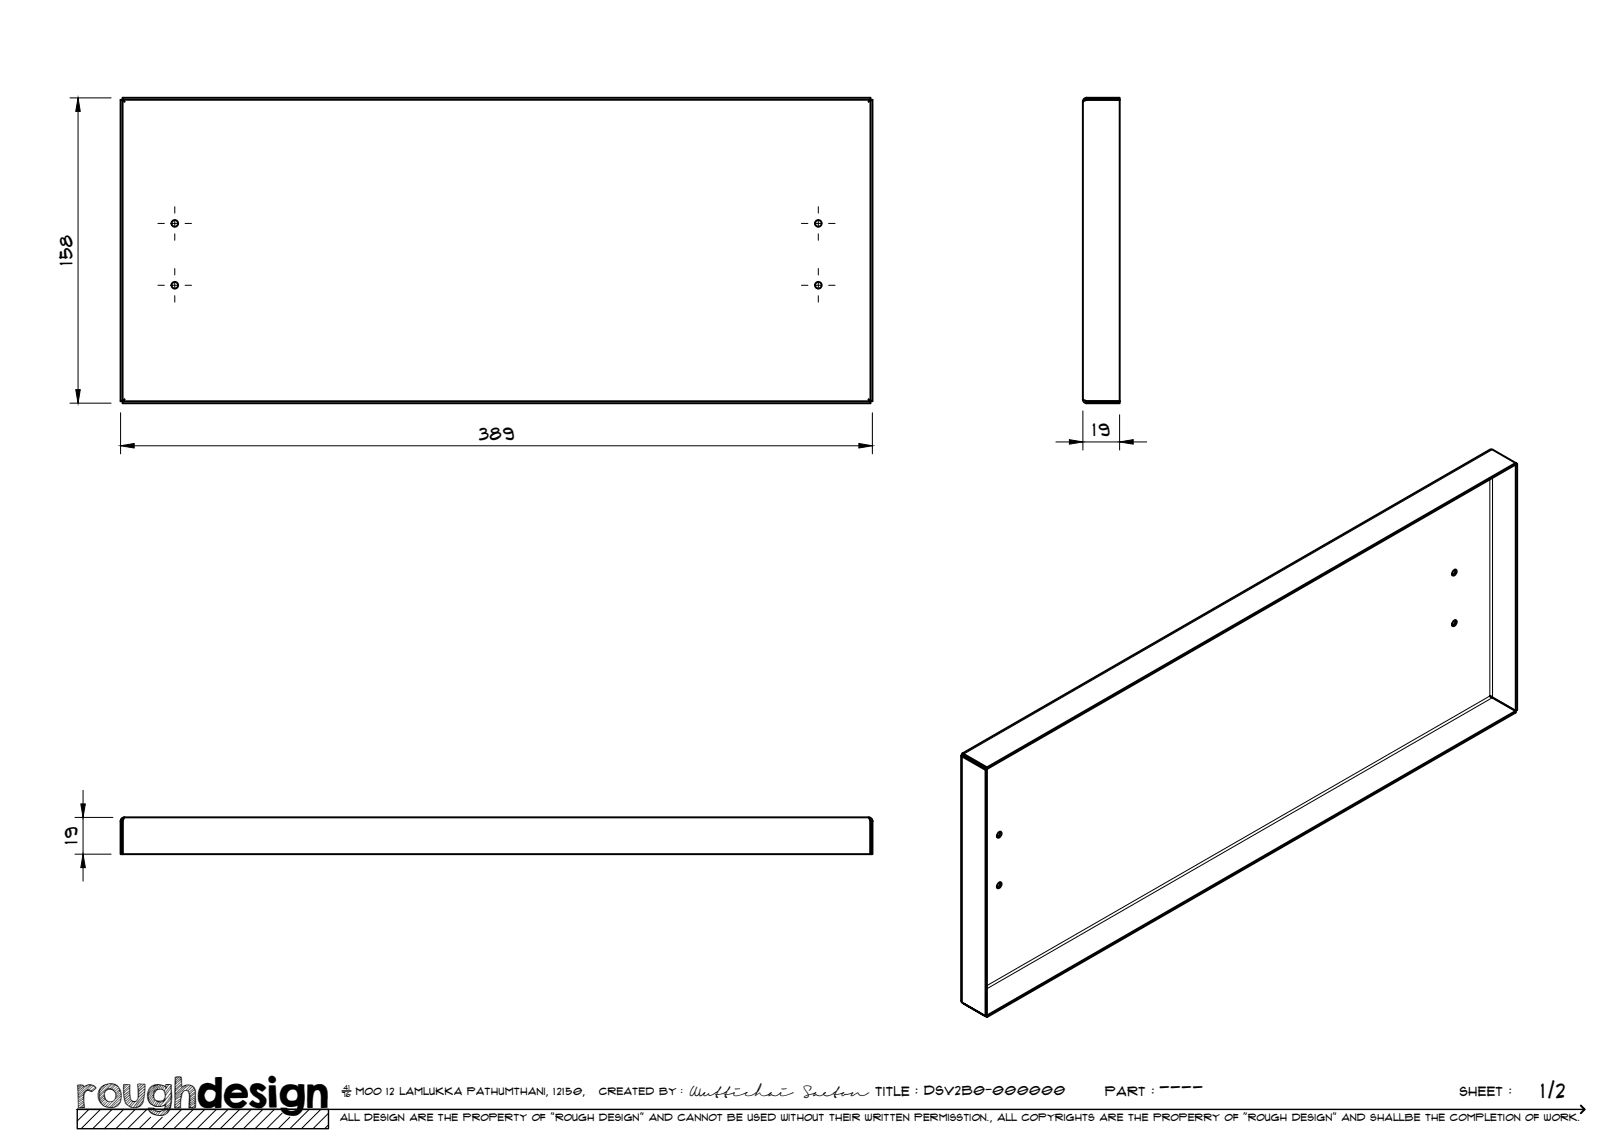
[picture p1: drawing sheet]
<svg xmlns="http://www.w3.org/2000/svg" width="420mm" height="297mm" viewBox="0 0 420 297" stroke-linecap="round" stroke-linejoin="round" font-family="sans-serif">
<!-- layer: Visible -->
<g fill="none" stroke="#000" stroke-width=".51">
<path d="M31.7 25.8v78M31.7 25.3h193.5v.5l-.5 .5 .5-.5h.5v78h-.5l-.5-.5 .5 .5v.5h-193.5v-.5l.5-.5-.5 .5h-.5v-78h.5l.5 .5-.5-.5zM31.7 25.8h193.5v78h-193.5M280.2 26.3l1-.5h8.5v78M281.2 25.3h8.5v.5h-8.5zM281.2 25.8l-.4 .1M281.2 25.3l-.6 .2-.4 .7v77.1M280.2 103.3l.4 .8 .6 .2M280.2 103.3l1 .5h8.5M280.8 103.7l.4 .1M281.2 103.8h8.5v.5h-8.5zM392.1 120.2l-136.7 78.8"/>
<path d="M392.2 120.2l-.1 63.8-136.7 78.7-.1-63.7M392.5 120v63.7l-.3 .2-6.8-3.8 6.7 3.9v.4l-136.7 78.8M376 147.7l.5-.3a.86 .86 0 0 1 .3 1 .86 .86 0 0 1-1 .5l-.1-.4zM376.5 147.4l-.2 .8-.6 .6M376 160.7l.5-.2a.86 .86 0 0 1 .3 1 .86 .86 0 0 1-1 .5l-.1-.4zM376.5 160.5l-.2 .8-.6 .5M248.7 195.5v63.5l.3 .5 6 3.4 .3-.2 .1 .5-6.1-3.5M249 195.8l.3-.3 6 3.5-.3 .2zM249 195l136.5-78.6 .6-.1 6 3.5 .1 .4 .3-.2-.4-.2-136.7 78.8M249.3 195.4v.1zM249.3 195.5l-.5-.1-.1 .2 .3 .2M249.3 195.1l6.1 3.5v.4l-6.1-3.5z"/>
<path d="M249.3 195.1l-.3-.1v.3M255 199.2v63.7M31.2 212.5h.5v8.5h-.5zM31.8 212.1l-.1 .4M32.2 211.5l-.8 .4-.2 .6M32.2 211.5l-.5 1v8.5h193.5v-8.5l-.5-1M32.2 211.5h192.6l.7 .4 .2 .6M225.1 212.1l.1 .4M225.2 212.5h.5v8.5h-.5zM258.3 215.5l.5-.3a.86 .86 0 0 1 .2 1 .86 .86 0 0 1-.9 .5l-.2-.4zM258.7 215.2l-.1 .8-.7 .5M258.3 228.6l.5-.3a.86 .86 0 0 1 .2 1 .86 .86 0 0 1-.9 .5l-.2-.4z"/>
<path d="M258.7 228.3l-.1 .8-.7 .5"/>
<circle cx="45.2" cy="57.8" r=".86"/>
<circle cx="211.7" cy="57.8" r=".86"/>
<circle cx="45.2" cy="73.8" r=".86"/>
<circle cx="211.7" cy="73.8" r=".86"/>
</g>
<!-- layer: Visible Narrow -->
<path d="M386.1 116.3l-136.8 78.8M385.4 124v56.1l-130.1 74.9M386.1 123.6v56.9M249 195.8v63.7M249.3 195.5h.1M386.1 180.5l-130.8 75.3" fill="none" stroke="#000" stroke-width=".26"/>
<!-- layer: TitleBlock -->
<path d="M20 287h65v5h-65zM20 287h390M88.5 282.3h2.3" fill="none" stroke="#000" stroke-width=".36"/>
<path d="M409 286.1l1 .9-1 1" fill="none" stroke="#000" stroke-width=".51"/>
<g fill="none" stroke="#000" stroke-width=".26">
<path d="M23 287l-3 3.1M26 287l-5 5M29 287l-5 5M32 287l-5 5M35 287l-5 5M38 287l-5 5M39 289.1l-3 2.9M42 289.1l-3 2.9M47 287l-5 5M50 287l-5 5M53 287l-5 5M56 287l-5 5"/>
<path d="M59 287l-5 5M62 287l-5 5M65 287l-5 5M68 287l-5 5M71 287l-5 5M73 288l-4 4M75 289.1l-3 2.9M80 287l-5 5M83 287l-5 5M85 288l-4 4M85 291l-1 1"/>
</g>
<!-- layer: Smart Centers -->
<g fill="none" stroke="#000" stroke-width=".26">
<path d="M40.9 57.8h1.6M44.3 57.8h1.8M45.2 53.5v1.6M45.2 56.9v1.8M47.9 57.8h1.7M207.3 57.8h1.7M210.8 57.8h1.8M211.7 53.5v1.6M211.7 56.9v1.8M214.4 57.8h1.6M40.9 73.8h1.6M44.3 73.8h1.8"/>
<path d="M45.2 60.5v1.7M45.2 69.5v1.6M45.2 72.9v1.8M45.2 76.5v1.7M47.9 73.8h1.7M207.3 73.8h1.7M210.8 73.8h1.8M211.7 60.5v1.7M211.7 69.5v1.6M211.7 72.9v1.8M211.7 76.5v1.7M214.4 73.8h1.6"/>
</g>
<!-- layer: FD_Dimensions -->
<g fill="none" stroke="#000" stroke-width=".26">
<path d="M18.1 25.3h10.6M20.2 28.8v72M18.1 104.3h10.6M31.2 106.8v10.6M34.7 115.3h187.5M225.7 106.8v10.6M273.2 114.3h3.5M280.2 106.3v10.1M280.2 114.3h9.5M289.7 107.3v9.1M293.2 114.3h3.5M19.4 211.5h9.8"/>
<path d="M21.5 204.5v3.5M21.5 211.5v9.5M19.4 221h9.3M21.5 224.5v3.5"/>
</g>
<path d="M20.2 25.3l.6 3.5h-1.2zM19.6 100.8h1.2l-.6 3.5zM31.2 115.3l3.5-.5v1.1zM222.2 114.8l3.5 .5-3.5 .6zM276.7 113.8l3.5 .5-3.5 .6zM289.7 114.3l3.5-.5v1.1zM20.9 208h1.2l-.6 3.5zM21.5 221l.6 3.5h-1.2z" fill="#000" stroke="#000" stroke-width=".26"/>
<text font-size="9.7" x="19.9" y="286.8">roughdesign</text>
<g font-size="5.3">
<text x="300.1" y="283.6">----</text>
<text x="398.7" y="284">1/2</text>
</g>
<g font-size="4.6">
<text x="18.8" y="68.7" transform="rotate(-90 18.8 68.7)">158</text>
<text x="123.9" y="113.8">389</text>
<text x="282.7" y="112.9">19</text>
<text x="20" y="218.4" transform="rotate(-90 20 218.4)">19</text>
</g>
<g font-size="3.4">
<text x="178.3" y="283.5">Wuttichai</text>
<text x="208.1" y="283.5">Saeton title : DSV2B0-000000</text>
</g>
<g font-size="3.3">
<text x="286" y="283.5">Part :</text>
<text x="377.7" y="283.5">sheet :</text>
</g>
<g font-size="2.7">
<text x="92.1" y="283.3">moo 12 Lamlukka pathumthani, 12150,</text>
<text x="155" y="283.3">created by :</text>
</g>
<text font-size="2.6" x="88" y="290.1">all design are the property of &quot;rough design&quot; and cannot be used without their written permisstion., all copyrights are the properry of &quot;rough design&quot; and shallbe the completion of work.</text>
<g font-size="1.9">
<text x="88.5" y="283.9">76</text>
<text x="88.9" y="282.1">41</text>
</g>
</svg>
